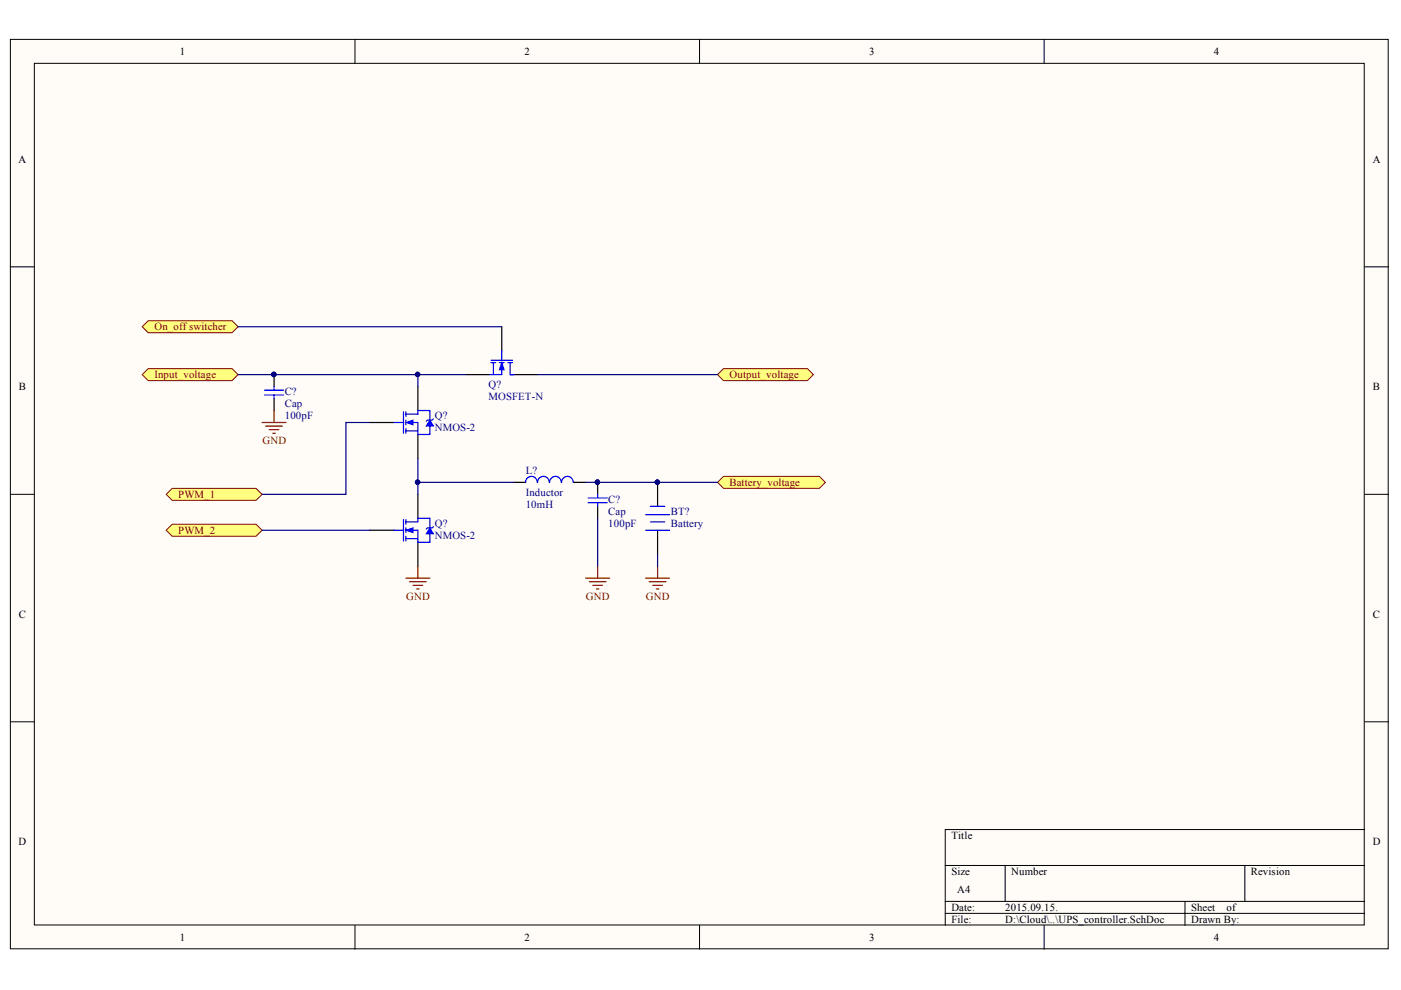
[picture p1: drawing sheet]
<svg xmlns="http://www.w3.org/2000/svg" width="297mm" height="210mm" viewBox="0 0 297 210" stroke-linecap="round" stroke-linejoin="round" font-family="sans-serif">
<g fill="#fffcf8" stroke="#000" stroke-width=".21">
<path d="M2.2 8.4h292.1v192.8h-292.1z"/>
<path d="M7.3 13.4h281.9v182.7h-281.9z"/>
</g>
<g fill="none" stroke="#000" stroke-width=".21">
<path d="M75.3 8.4v5M148.3 8.4v5M221.4 8.4v5M2.2 56.6h5.1M289.3 56.6h5.1M2.2 104.8h5.1M289.3 104.8h5.1M2.2 153h5.1M289.3 153h5.1M289.3 175.9h-88.9v20.3M75.3 196.2v5.1M148.3 196.2v5.1"/>
<path d="M200.4 183.5h88.9M200.4 191.1h88.9M200.4 193.7h88.9M213.1 183.5v7.6M221.4 196.2v5.1M251.2 191.1v5.1M263.9 183.5v7.6"/>
</g>
<path d="M78.4 89.6h5.1M88.6 82v5M88.6 92.1v5.1" fill="none" stroke="#000" stroke-width=".25"/>
<path d="M83.5 89.6h2M85.5 87.3v4.6M86.1 87.8h2.5M86.1 89.6h2.5v2.5M86.1 91.4h2.5M86.1 87.3v1M86.1 89.1v1M86.1 90.8v1.1" fill="none" stroke="#00f" stroke-width=".25"/>
<path d="M86.1 89.6l1.5-.5v1z" fill="#00f"/>
<path d="M86.1 89.6l1.5-.5v1z" fill="none" stroke="#00f" stroke-width=".21"/>
<path d="M88.6 87.8v-.8h2.5v2.1M91.1 90.3v1.8h-2.5" fill="none" stroke="#00f" stroke-width=".25"/>
<path d="M91.1 89.1l.8 1.2h-1.5z" fill="#00f"/>
<path d="M91.1 89.1l.8 1.2h-1.5z" fill="none" stroke="#00f" stroke-width=".21"/>
<path d="M91.9 88.8l-.3 .3h-1l-.2 .2M83.5 112.4h2M85.5 110.1v4.6M86.1 110.6h2.5M86.1 112.4h2.5v2.6M86.1 114.2h2.5M86.1 110.1v1.1M86.1 111.9v1M86.1 113.7v1" fill="none" stroke="#00f" stroke-width=".25"/>
<path d="M78.4 112.4h5.1M88.6 104.8v5.1M88.6 115v5" fill="none" stroke="#000" stroke-width=".25"/>
<path d="M86.1 112.4l1.5-.5v1z" fill="#00f"/>
<path d="M86.1 112.4l1.5-.5v1z" fill="none" stroke="#00f" stroke-width=".21"/>
<path d="M88.6 110.6v-.7h2.5v2M91.1 113.2v1.8h-2.5" fill="none" stroke="#00f" stroke-width=".25"/>
<path d="M91.1 111.9l.8 1.3h-1.5z" fill="#00f"/>
<path d="M91.1 111.9l.8 1.3h-1.5z" fill="none" stroke="#00f" stroke-width=".21"/>
<path d="M104.1 76.4h4.6M104.1 76.9h1M104.6 76.9v2.5M105.9 76.9h1M106.4 74.3v2.1M106.4 76.9v2.5h-2.6M107.7 76.9h1M108.2 76.9v2.5M91.9 111.7l-.3 .2h-1l-.2 .3" fill="none" stroke="#00f" stroke-width=".25"/>
<path d="M98.8 79.4h5M106.4 69.3v5M108.9 79.4h5.1" fill="none" stroke="#000" stroke-width=".25"/>
<path d="M106.4 76.9l.5 1.5h-1z" fill="#00f"/>
<path d="M106.4 76.9l.5 1.5h-1z" fill="none" stroke="#00f" stroke-width=".21"/>
<path d="M108.2 79.4h.7M136.9 109.1h5.1M136.9 112.4h5.1M137.9 110.6h3M137.9 107.3h3" fill="none" stroke="#00f" stroke-width=".25"/>
<path d="M139.4 102.3v5M139.4 112.4v5.1" fill="none" stroke="#000" stroke-width=".25"/>
<circle cx="139.4" cy="102.2" r=".46" fill="#000080" stroke="#000080" stroke-width=".21"/>
<g fill="#ffff80" stroke="#800000" stroke-width=".21">
<path d="M30.2 79.4l1.2-1.2h17.8l1.3 1.2-1.3 1.3h-17.8z" fill-rule="evenodd"/>
<path d="M152.1 79.4l1.3-1.2h17.8l1.3 1.2-1.3 1.3h-17.8z" fill-rule="evenodd"/>
<path d="M152.1 102.3l1.3-1.3h20.3l1.3 1.3-1.3 1.2h-20.3z" fill-rule="evenodd"/>
</g>
<path d="M58.1 79.4v2.6M58.1 84.5v2.5M108.9 102.3h2.6M121.6 102.3h2.6" fill="none" stroke="#000" stroke-width=".25"/>
<path d="M56.1 82.7h4M56.1 83.7h4M58.1 82v.7M58.1 83.7v.8M113.9 102.3a1.23 1.23 0 0 0-1.2-1.3 1.23 1.23 0 0 0-1.3 1.3M116.4 102.3a1.23 1.23 0 0 0-1.2-1.3 1.23 1.23 0 0 0-1.2 1.3M119 102.3a1.22 1.22 0 0 0-1.2-1.3 1.22 1.22 0 0 0-1.2 1.3M121.5 102.3a1.22 1.22 0 0 0-1.2-1.3 1.22 1.22 0 0 0-1.2 1.3" fill="none" stroke="#00f" stroke-width=".25"/>
<circle cx="58" cy="79.4" r=".47" fill="#000080" stroke="#000080" stroke-width=".21"/>
<g fill="none" stroke="#800000" stroke-width=".25">
<path d="M55.6 89.6h5M56.3 90.3h3.6M57.1 91.1h2M57.8 91.9h.6M58.1 87v2.6M86.1 122.6h5M86.8 123.3h3.6M87.6 124.1h2M88.3 124.9h.6M88.6 120v2.6M136.9 122.6h5.1M137.6 123.3h3.6"/>
<path d="M138.4 124.1h2M139.2 124.9h.5M139.4 120v2.6"/>
</g>
<g fill="#ffff80" stroke="#800000" stroke-width=".21">
<path d="M30.2 69.3l1.2-1.3h17.8l1.3 1.3-1.3 1.2h-17.8z" fill-rule="evenodd"/>
<path d="M35.2 112.4l1.3-1.2h17.8l1.3 1.2-1.3 1.3h-17.8z" fill-rule="evenodd"/>
<path d="M35.2 104.8l1.3-1.3h17.8l1.3 1.3-1.3 1.3h-17.8z" fill-rule="evenodd"/>
</g>
<path d="M126.7 102.3v2.5M126.7 107.3v2.6" fill="none" stroke="#000" stroke-width=".25"/>
<g fill="#000080" stroke="#000080" stroke-width=".21">
<circle cx="126.7" cy="102.2" r=".46"/>
<circle cx="88.5" cy="102.2" r=".47"/>
<circle cx="88.5" cy="79.4" r=".47"/>
<circle cx="58" cy="79.4" r=".47"/>
<circle cx="139.4" cy="102.2" r=".46"/>
</g>
<path d="M124.7 105.6h4M124.7 106.6h4M126.7 104.8v.8M126.7 106.6v.7" fill="none" stroke="#00f" stroke-width=".25"/>
<path d="M124.2 122.6h5.1M124.9 123.3h3.6M125.7 124.1h2M126.5 124.9h.5M126.7 120v2.6" fill="none" stroke="#800000" stroke-width=".25"/>
<path d="M50.5 79.4h38.1M50.5 69.3h55.9M98.8 79.4h-10.2v2.6M114 79.4h38.1M78.4 89.6h-5v15.2h-17.8M88.6 97.2v5.1M55.6 112.4h22.8M108.9 102.3h-20.3v2.5M124.2 102.3h27.9M126.7 109.9v10.1M139.4 117.5v2.5" fill="none" stroke="#000080" stroke-width=".25"/>
<g font-size="2.3">
<text x="38.1" y="11.7">1</text>
<text x="111.2" y="11.7">2</text>
<text x="184.3" y="11.7">3</text>
<text x="257.4" y="11.7">4</text>
<text x="3.9" y="34.5">A</text>
<text x="291.1" y="34.5">A</text>
<text x="4" y="82.7">B</text>
<text x="291.1" y="82.7">B</text>
<text x="4" y="131">C</text>
<text x="291.1" y="131">C</text>
<text x="3.9" y="179.2">D</text>
<text x="201.7" y="177.9">Title</text>
<text x="291.1" y="179.2">D</text>
<text x="201.7" y="185.6">Size</text>
<text x="214.4" y="185.6">Number</text>
<text x="265.2" y="185.6">Revision</text>
<text x="203" y="189.4">A4</text>
<text x="201.7" y="193.2">Date:</text>
<text x="201.7" y="195.7">File:</text>
<text x="213.1" y="193.2">2015.09.15.</text>
<text x="213.1" y="195.7">D:\Cloud\..\UPS_controller.SchDoc</text>
<text x="252.5" y="193.2">Sheet</text>
<text x="252.5" y="195.7">Drawn By:</text>
<text x="260.1" y="193.2">of</text>
<text x="38.1" y="199.5">1</text>
<text x="111.2" y="199.5">2</text>
<text x="184.3" y="199.5">3</text>
<text x="257.4" y="199.5">4</text>
</g>
<g font-size="2.3" fill="#800000">
<text x="32.7" y="70.1">On_off switcher</text>
<text x="32.7" y="80.2">Input_voltage</text>
<text x="154.7" y="80.2">Output_voltage</text>
<text x="55.6" y="94.1">GND</text>
<text x="37.8" y="105.6">PWM_1</text>
<text x="154.7" y="103">Battery_voltage</text>
<text x="37.8" y="113.2">PWM_2</text>
<text x="86.1" y="127.2">GND</text>
<text x="124.2" y="127.2">GND</text>
<text x="136.9" y="127.2">GND</text>
</g>
<g font-size="2.3" fill="#000080">
<text x="60.4" y="83.7">C?</text>
<text x="103.6" y="82.2">Q?</text>
<text x="60.4" y="88.8">100pF</text>
<text x="60.4" y="86.3">Cap</text>
<text x="92.2" y="88.8">Q?</text>
<text x="103.6" y="84.8">MOSFET-N</text>
<text x="92.2" y="91.3">NMOS-2</text>
<text x="111.5" y="100.5">L?</text>
<text x="111.5" y="107.7">10mH</text>
<text x="111.5" y="105.1">Inductor</text>
<text x="129" y="106.6">C?</text>
<text x="92.2" y="111.7">Q?</text>
<text x="129" y="111.7">100pF</text>
<text x="129" y="109.2">Cap</text>
<text x="142.2" y="109.2">BT?</text>
<text x="142.2" y="111.7">Battery</text>
<text x="92.2" y="114.2">NMOS-2</text>
</g>
</svg>
